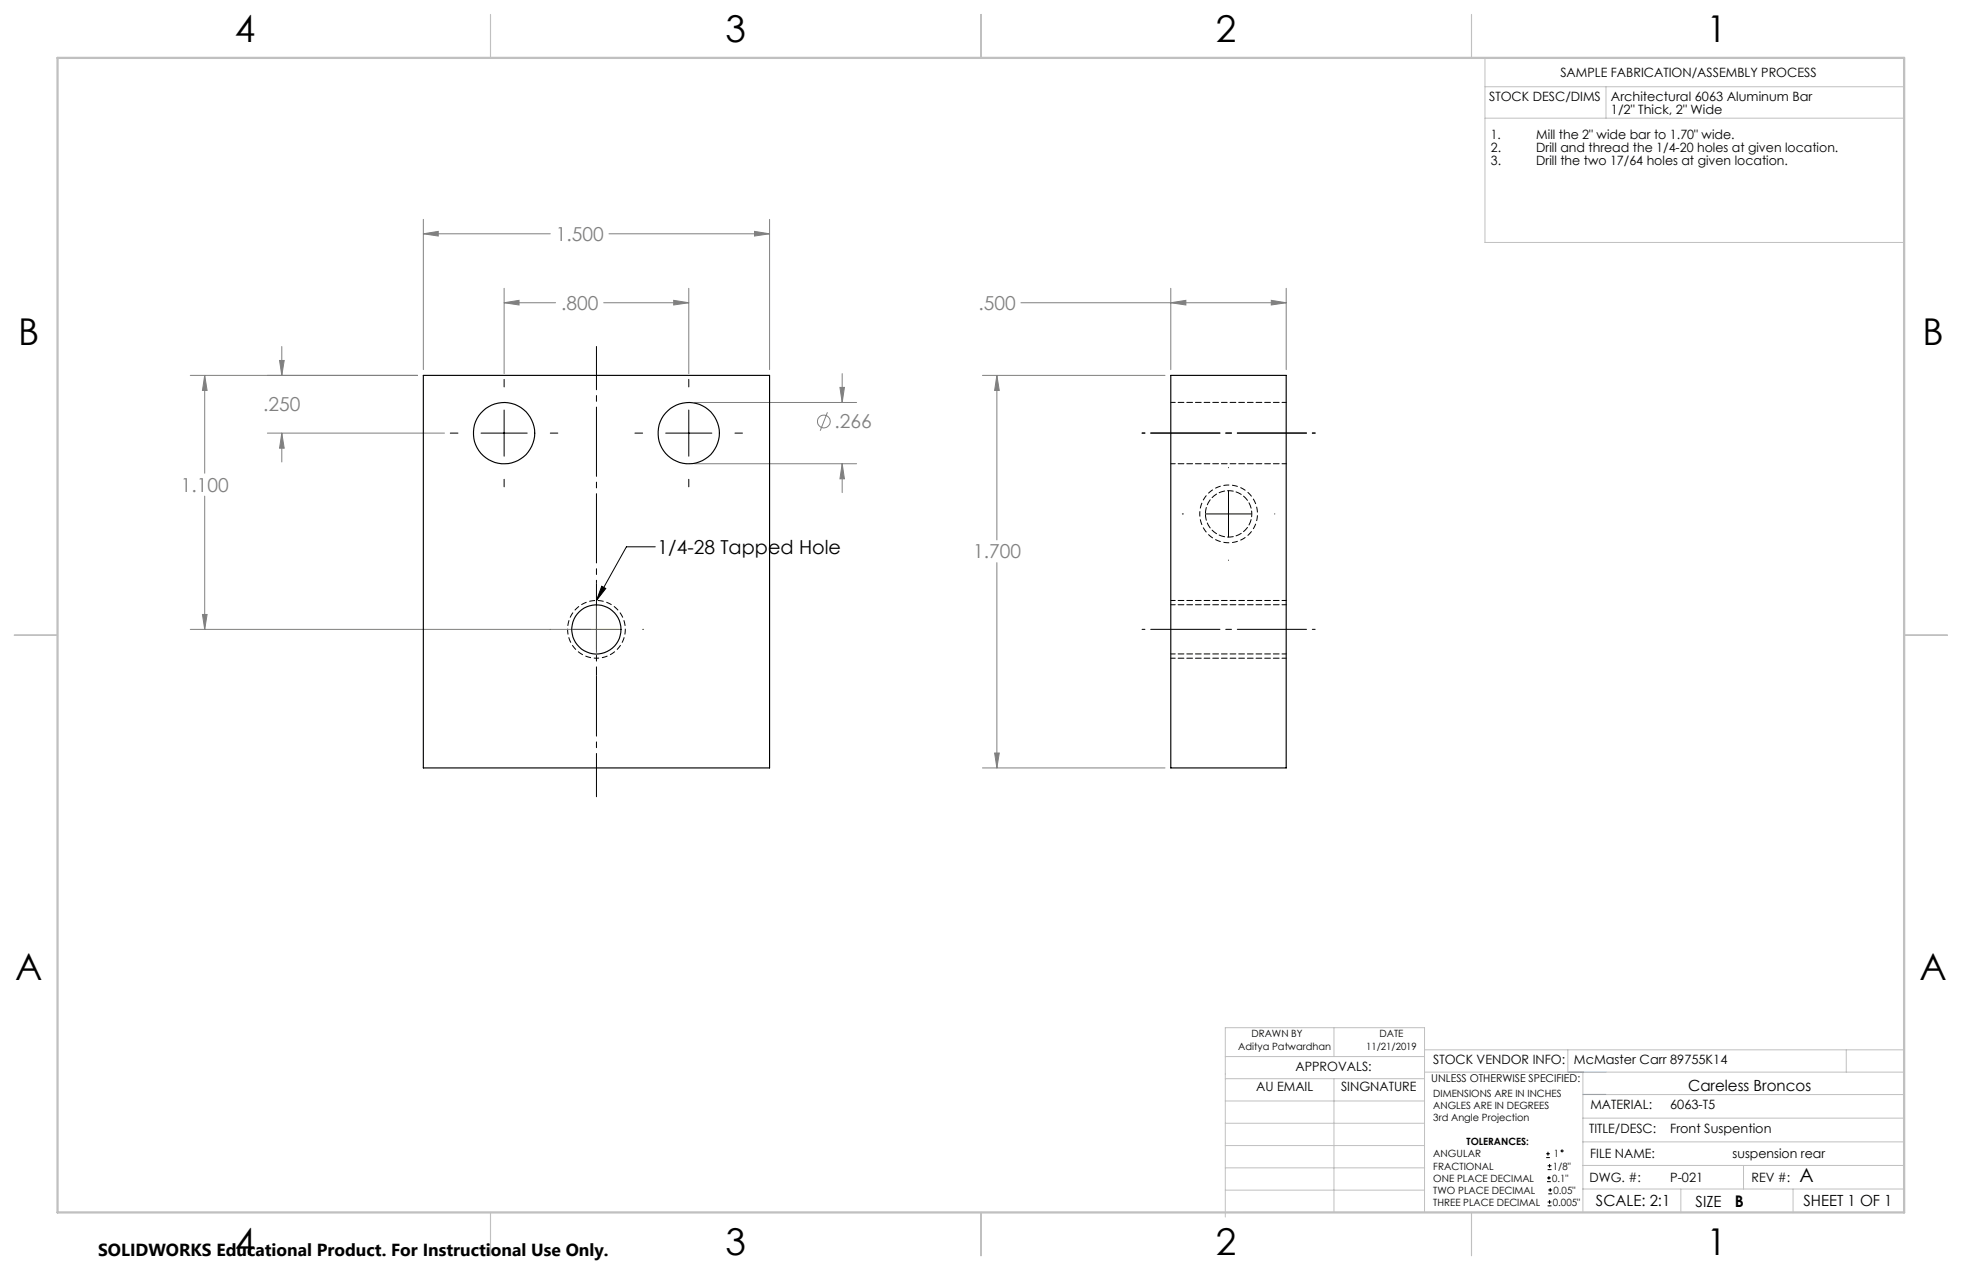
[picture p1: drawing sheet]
<svg xmlns="http://www.w3.org/2000/svg" width="432mm" height="279mm" viewBox="0 0 432 279" stroke-linecap="round" stroke-linejoin="round" font-family="sans-serif">
<g fill="none" stroke="#808080" stroke-width=".22">
<path d="M93.2 51.4l3.2-.5v1zM93.2 48.3v33M93.2 51.4h27.9M134 51.4h35.4M166.1 50.9l3.3 .5-3.3 .5zM169.4 48.3v33M61.5 79.3h1l-.5 3.3zM62 76.2v6.4M110.9 66.6l3.3-.5v1zM110.9 63.4v18.8M110.9 66.6h11.4M132.9 66.6h18.7"/>
<path d="M148.3 66.1l3.3 .5-3.3 .5zM151.6 63.4v18.8M224.7 66.6h58.4M257.7 66.6l3.3-.5v1zM257.7 63.4v17.9M279.8 66.1l3.3 .5-3.3 .5zM283.1 63.4v17.9M41.9 82.6h50M45 82.6l.6 3.3h-1zM45 82.6v21.5M58.8 95.3h39M62 95.3l.5 3.3h-1z"/>
<path d="M62 95.3v6.3M152.9 88.5h35.6M182.1 90.7l-1.6 4.1M184.9 85.2h.9l-.5 3.3zM185.3 82.2v6.3M216.2 82.6h40.2M219.4 82.6l.5 3.3h-1zM219.4 82.6v36.2M45 109.1v29.4M152.9 102h35.6M185.3 102l.5 3.3h-.9zM185.3 102v6.4"/>
<path d="M41.9 138.5h88.1M44.6 135.2h1l-.6 3.3zM219.4 123.8v45.1M216.2 168.9h40.2M218.9 165.7h1l-.5 3.2z"/>
<circle cx="181.3" cy="92.7" r="1.41"/>
</g>
<g fill="none" stroke="#000" stroke-width=".22">
<path d="M99.1 95.3h1.7M105.9 95.3h10.1M110.9 83.5v1.6M110.9 90.2v10.2M121.1 95.3h1.7M139.7 95.3h1.7M146.5 95.3h10.2M151.6 83.5v1.6M151.6 90.2v10.2M161.7 95.3h1.7M110.9 105.4v1.7M151.6 105.4v1.7"/>
<path d="M260.2 113.1h.1M265.3 113.1h10.1M270.4 102.9h.1M270.4 108v10.1M280.5 113.1h.1M132.4 129l.9 .5-2 2.6zM144.2 120.3h-6.3l-6.6 11.8M270.4 123.2v.1M340.3 254.7h.8M340.3 253.8h.8M340.5 260h.8M340.5 259.2h.8"/>
<path d="M340.6 257.3h.9M340.6 256.5h.9M340.7 253.4v.8M340.9 258.7v.8M341 256.1v.8M340.6 265.3h.9M340.6 264.4h.9M340.7 262.6h.9M340.7 261.8h.9M341 264v.9M341.2 261.4v.8"/>
<circle cx="343.8" cy="253.2" r=".2"/>
</g>
<path d="M264 113.1a6.4 6.4 0 0 0 9.5 5.5 6.4 6.4 0 0 0 .3-10.9 6.4 6.4 0 0 0-9.7 5l-.1 .4M131.3 144.8a6.4 6.4 0 0 1-5.6-9.4 6.4 6.4 0 0 1 10.9-.3 6.4 6.4 0 0 1-5 9.7h-.3" fill="none" stroke="#000" stroke-width=".22" stroke-dasharray="1.3 .6" stroke-dashoffset=".7" stroke-linecap="butt"/>
<path d="M131.3 175.3v-99.1" fill="none" stroke="#000" stroke-width=".22" stroke-dasharray="15.2 1.3 1.3 1.3" stroke-dashoffset="5.7"/>
<path d="M289.4 95.3h-38.1M289.4 138.5h-38.1" fill="none" stroke="#000" stroke-width=".22" stroke-dasharray="15.2 1.3 1.3 1.3" stroke-dashoffset="-1.9"/>
<g fill="none" stroke="#c0c0c0" stroke-width=".22">
<path d="M326.8 19.1h92.3M326.8 12.7v40.6h92.3M353.4 19.1v6.9M326.8 26h92.3M269.7 232.4h43.8M269.7 237.3h43.8M293.6 226.1v6.3M293.6 237.3v29.4M313.5 235.9h105.6M313.5 231h105.6M345.1 231v4.9M348.4 235.9v30.9"/>
<path d="M406.3 231v4.9M269.7 242.2h43.8M269.7 247.1h43.8M269.7 252h43.8M269.7 256.9h43.8M348.4 246h70.7M348.4 256.4h70.7M348.4 251.2h70.7M348.4 240.8h70.7M383.7 256.4v5.2M269.7 261.8h43.8M273.6 266.7h74.4"/>
<path d="M313.5 266.7v-40.6h-43.8v41.7M348.4 261.6h70.7M369.9 261.6v5.2M394.6 261.6v5.2"/>
</g>
<path d="M108 3.2v9.5M215.9 3.2v9.5M323.8 3.2v9.5M3.1 139.7h9.6M419.1 139.7h9.5M108 266.7v9.6M215.9 266.7v9.6M323.8 266.7v9.6" fill="none" stroke="#c0c0c0" stroke-width=".25"/>
<path d="M12.7 12.7h406.4v254h-406.4z" fill="none" stroke="#c0c0c0" stroke-width=".5"/>
<path d="M345.1 235.9h8.3M348.4 240.8h5" fill="none" stroke="#53a9ff" stroke-width=".22"/>
<path d="M257.7 132.1h25.4M257.7 144.8h25.4" fill="none" stroke="#000" stroke-width=".22" stroke-dasharray="1.3 .6" stroke-dashoffset=".3"/>
<path d="M121.1 138.5h.1M126.2 138.5h10.1M131.3 128.3h.1M131.3 133.4v10.1M141.4 138.5h.1M131.3 148.6v.1" fill="none" stroke="#808000" stroke-width=".22"/>
<path d="M166.1 50.9l3.3 .5-3.3 .5zM93.2 51.4l3.2-.5v1zM61.5 79.3h1l-.5 3.3zM62 95.3l.5 3.3h-1zM110.9 66.6l3.3-.5v1zM148.3 66.1l3.3 .5-3.3 .5zM184.9 85.2h.9l-.5 3.3zM185.3 102l.5 3.3h-.9zM44.6 135.2h1l-.6 3.3zM45 82.6l.6 3.3h-1zM218.9 165.7h1l-.5 3.2zM219.4 82.6l.5 3.3h-1zM279.8 66.1l3.3 .5-3.3 .5zM257.7 66.6l3.3-.5v1z" fill="#808080"/>
<path d="M132.4 129l.9 .5-2 2.6z" fill="#000"/>
<g fill="none" stroke="#000" stroke-width=".25">
<path d="M93.2 82.6h76.2v86.3h-76.2zM257.7 82.6h25.4v86.3h-25.4z"/>
<circle cx="110.9" cy="95.3" r="6.7"/>
<circle cx="151.6" cy="95.3" r="6.7"/>
<circle cx="131.3" cy="138.5" r="5.4"/>
</g>
<path d="M265.3 113.1a5.1 5.1 0 0 1 7.5-4.6 5.1 5.1 0 0 1 .5 8.7 5.1 5.1 0 0 1-8-3.5v-.6" fill="none" stroke="#000" stroke-width=".22" stroke-dasharray="1.3 .6" stroke-dashoffset="-.2"/>
<path d="M283.1 88.5h-25.4M257.7 102h25.4M283.1 133h-25.4M257.7 143.9h25.4" fill="none" stroke="#000" stroke-width=".22" stroke-dasharray="1.3 .6" stroke-dashoffset=".3"/>
<g font-size="8.1">
<text x="51.7" y="9.3">4</text>
<text x="159.7" y="9.3">3</text>
<text x="267.6" y="9.3">2</text>
<text x="375.6" y="9.3">1</text>
<text x="4" y="76">B</text>
<text x="423.1" y="76">B</text>
<text x="3.3" y="215.7">A</text>
<text x="422.4" y="215.7">A</text>
<text x="51.7" y="276">4</text>
<text x="159.7" y="276">3</text>
<text x="267.6" y="276">2</text>
<text x="375.6" y="276">1</text>
</g>
<g font-size="4.2" fill="#808080">
<text x="122.3" y="53">1.500</text>
<text x="123.5" y="68.2">.800</text>
<text x="215.3" y="68.2">.500</text>
<text x="57.9" y="90.5">.250</text>
<text x="183.7" y="94.3">.266</text>
<text x="39.8" y="108.2">1.100</text>
<text x="214.1" y="122.9">1.700</text>
</g>
<g font-size="4.2">
<text x="144.7" y="121.9">1/4-28 Tapped Hole</text>
<text x="396" y="260">A</text>
</g>
<text font-size="3.8" x="21.6" y="276.3">SOLIDWORKS Educational Product. For Instructional Use Only.</text>
<text font-size="3.5" x="381.8" y="265.6">B</text>
<g font-size="3.4">
<text x="371.5" y="240.1">Careless Broncos</text>
<text x="351.2" y="265.2">SCALE: 2:1</text>
<text x="373.2" y="265.6">SIZE</text>
<text x="396.9" y="265.2">SHEET 1 OF 1</text>
</g>
<g font-size="2.8">
<text x="343.4" y="16.9">SAMPLE FABRICATION/ASSEMBLY PROCESS</text>
<text x="327.7" y="22.3">STOCK DESC/DIMS</text>
<text x="354.5" y="22.2">Architectural 6063 Aluminum Bar</text>
<text x="354.5" y="25.1">1/2&quot; Thick, 2&quot; Wide</text>
<text x="328.1" y="30.5">1.</text>
<text x="328.1" y="33.4">2.</text>
<text x="338.1" y="30.5">Mill the 2&quot; wide bar to 1.70&quot; wide.</text>
<text x="338.1" y="33.4">Drill and thread the 1/4-20 holes at given location.</text>
<text x="328.1" y="36.2">3.</text>
<text x="338.1" y="36.2">Drill the two 17/64 holes at given location.</text>
<text x="285.1" y="235.7">APPROVALS:</text>
<text x="315.4" y="234.1">STOCK VENDOR INFO:</text>
<text x="346.4" y="234.1">McMaster Carr 89755K14</text>
<text x="276.4" y="240.1">AU EMAIL</text>
<text x="295.1" y="240.1">SINGNATURE</text>
<text x="350" y="244.1">MATERIAL:</text>
<text x="367.6" y="244.1">6063-T5</text>
<text x="349.7" y="249.2">TITLE/DESC:</text>
<text x="367.6" y="249.2">Front Suspention</text>
<text x="350" y="254.7">FILE NAME:</text>
<text x="381.3" y="254.8">suspension rear</text>
<text x="349.8" y="260">DWG. #:</text>
<text x="367.6" y="260">P-021</text>
<text x="385.5" y="260">REV #:</text>
</g>
<text font-size="2.4" x="315" y="238.1">UNLESS OTHERWISE SPECIFIED:</text>
<g font-size="2.2">
<text x="272.5" y="231.1">Aditya Patwardhan</text>
<text x="275.4" y="228.2">DRAWN BY</text>
<text x="300.7" y="231.1">11/21/2019</text>
<text x="303.6" y="228.2">DATE</text>
<text x="315.4" y="241.4">DIMENSIONS ARE IN INCHES</text>
<text x="315.4" y="244">ANGLES ARE IN DEGREES</text>
<text x="315.4" y="246.7">3rd Angle Projection</text>
<text x="322.8" y="252">TOLERANCES:</text>
<text x="315.4" y="254.6">ANGULAR</text>
<text x="315.4" y="257.3">FRACTIONAL</text>
<text x="341.8" y="257.3">1/8&quot;</text>
<text x="342" y="254.6">1</text>
<text x="315.4" y="262.6">TWO PLACE DECIMAL</text>
<text x="315.4" y="260">ONE PLACE DECIMAL</text>
<text x="341.6" y="260">0.1&quot;</text>
<text x="341.9" y="262.6">0.05&quot;</text>
<text x="315.4" y="265.3">THREE PLACE DECIMAL</text>
<text x="341.8" y="265.3">0.005&quot;</text>
</g>
</svg>
